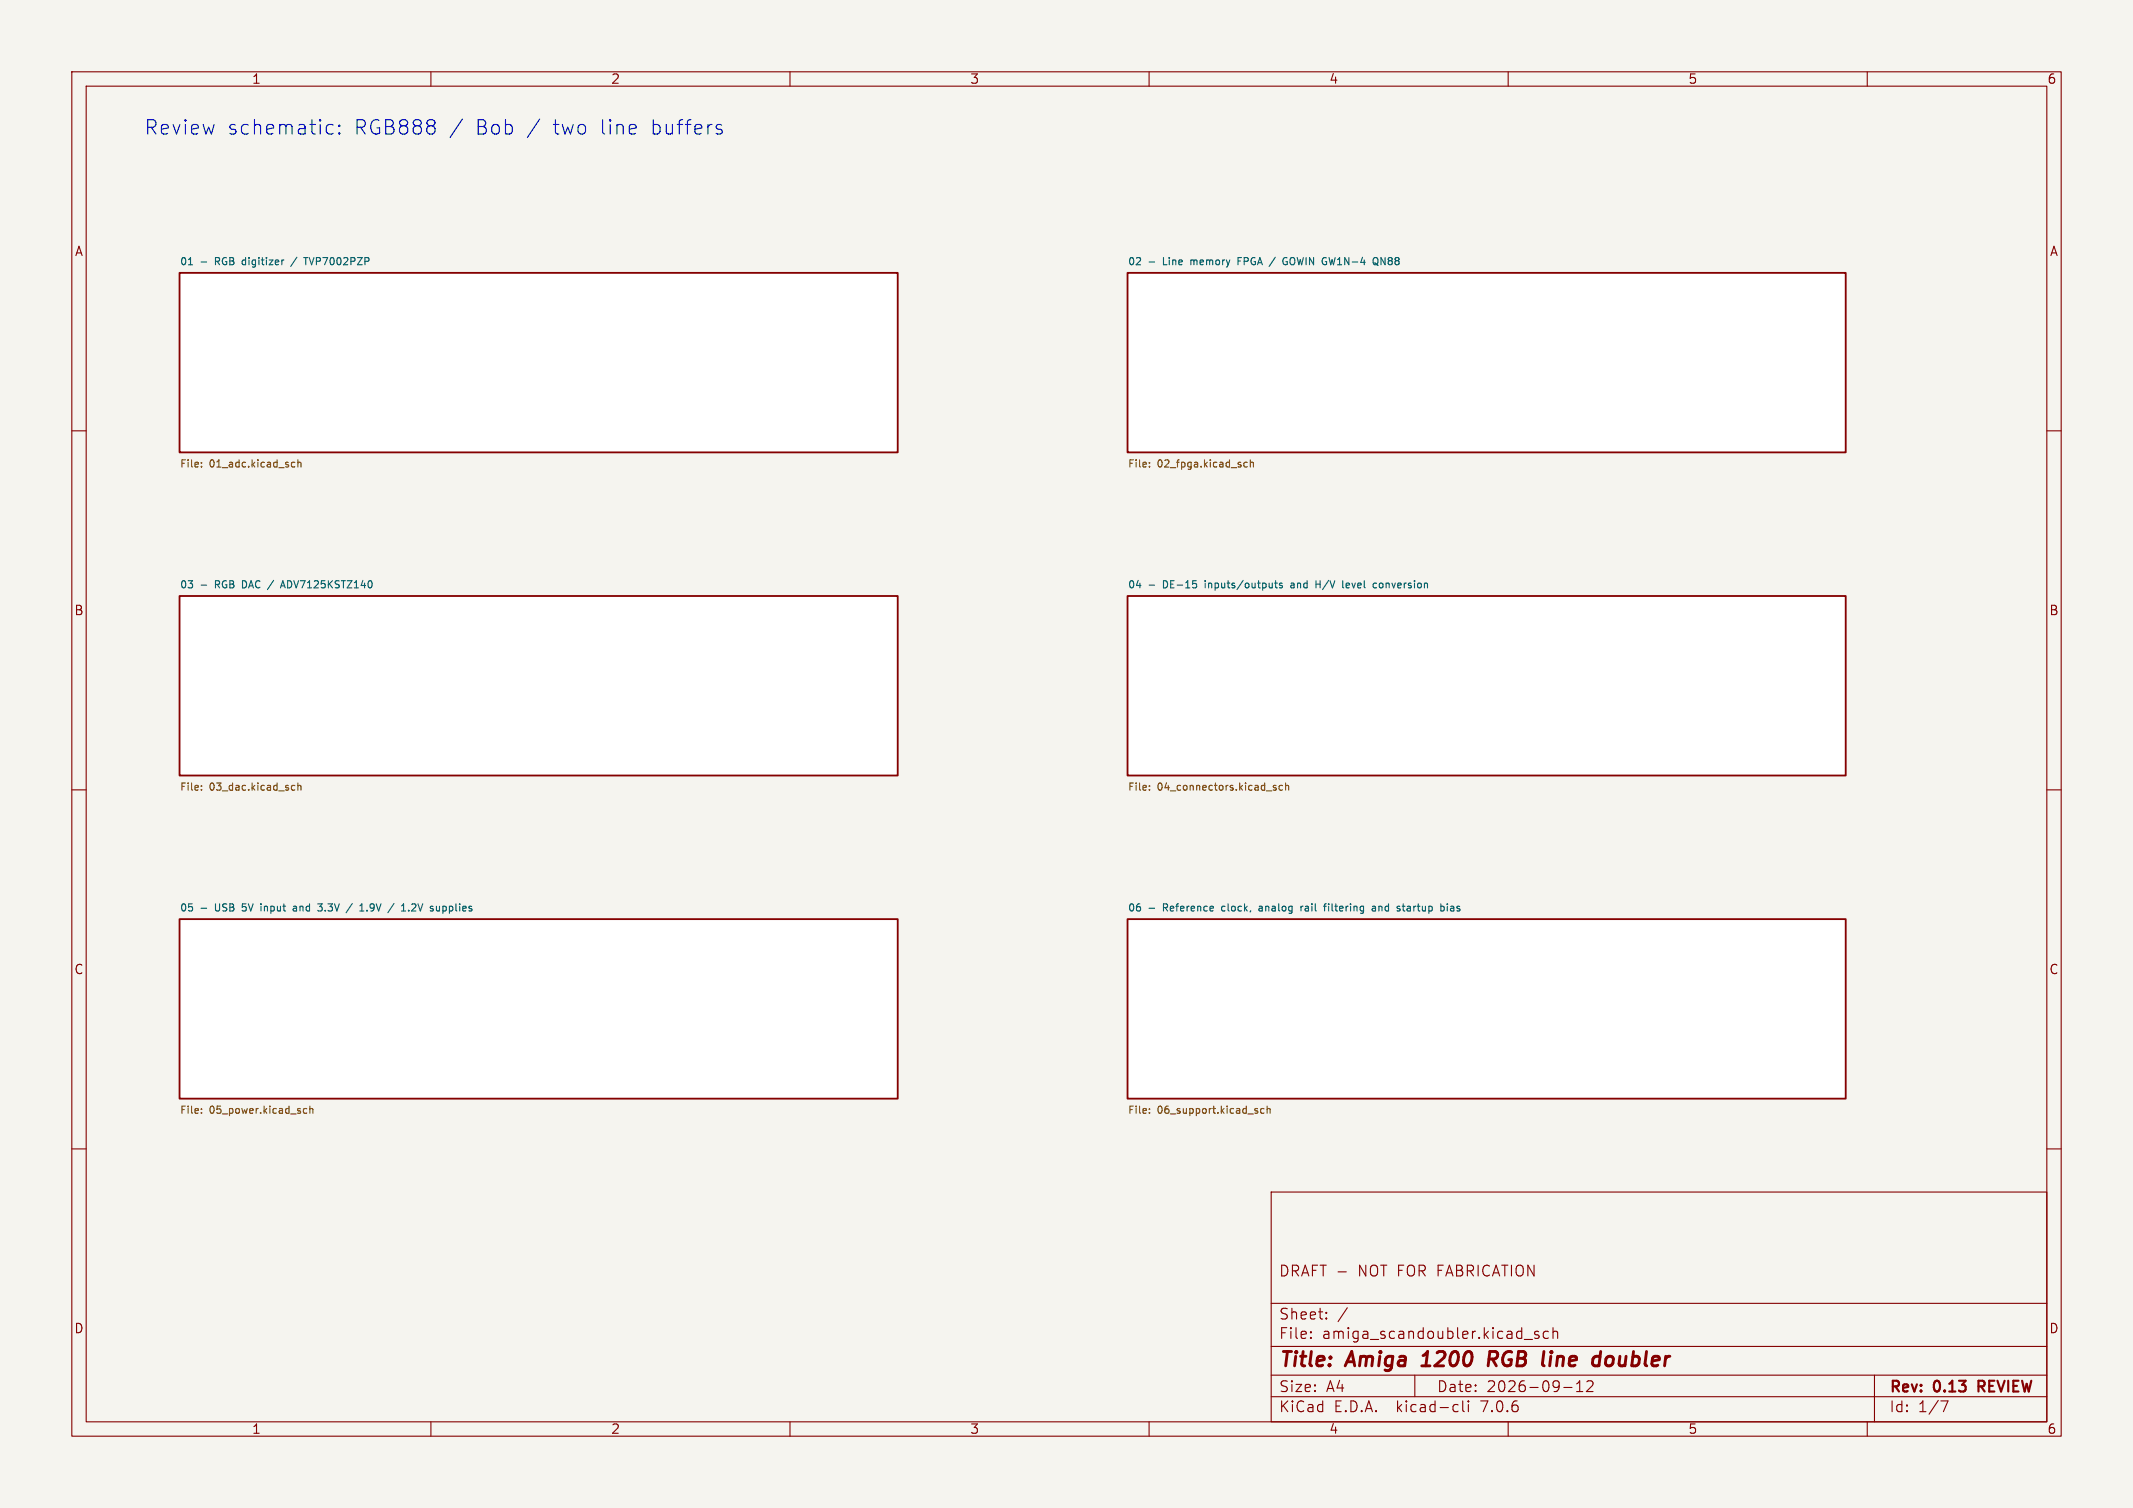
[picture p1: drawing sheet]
<svg xmlns="http://www.w3.org/2000/svg" width="297mm" height="210mm" viewBox="0 0 297 210" stroke-linecap="round" stroke-linejoin="round" font-family="sans-serif">
<path d="M0 0h297v210h-297z" fill="#f5f4ef" stroke="#f5f4ef" stroke-width=".14"/>
<g fill="none" stroke="#840000" stroke-width=".15">
<path d="M10 10h277v190h-277zM12 12h273v186h-273zM60 10v2M110 10v2M160 10v2M210 10v2M260 10v2M10 60h2M285 60h2M10 110h2M285 110h2M10 160h2"/>
<path d="M285 160h2M177 166h108v32h-108zM186.3 177.1h1.2M60 198v2M110 198v2M160 198v2M177 194.5h108M177 191.5h108M177 187.5h108M177 181.5h108M182.5 186.3h.1l-.1 .1M182.5 186.3v.1"/>
<path d="M182.5 185.5v.1M182.5 185.5h.1l-.1 .1M184.7 183.6v.1M184.7 183.6h-.1l.1 .1M184.7 182.8v.1M184.7 182.8h-.1l.1 .1M187.6 182.1l-1.3 2M197 191.5v3M202.6 195.6l.4 .1M203 196.5l-.4 .1M203.7 195.1v1.3l.2 .2M204.5 195.1v.1"/>
<path d="M204.5 195.6v1M204.5 195.1l-.1 .1h.1M210 198v2M212.2 186.5h1.2M214.2 185.5l-.3-.1-.2 .2v.2l.5 .2 .1 .1-.1 .2-.1 .1-.4-.1M215.6 185.5l-.4-.1-.3 .3v.4l.1 .2 .2 .1 .4-.1M216.2 185.5a.37 .37 0 0 1 .7 .1v.8M216.2 184.9v1.5M217.7 193.2h1.2M219.5 193.8h.9M219.5 192.7l.5-.4v1.5M221 192.4l.2-.1 .5 .1a.41 .41 0 0 1 0 .5l-.8 .9h.9"/>
<path d="M260 198v2M261 191.5v6.5M270.2 195.1h1l-.6 1.5"/>
</g>
<path d="M275.5 193.1h.6M276.1 192.3h-.6v1.5" fill="none" stroke="#840000" stroke-width=".3"/>
<path d="M198 190.2h1.1M198.6 188.5l-.5 .3M207.8 189.3l.5 .9M208.2 188.2h-.7l-.3 2M208.3 189.2l-.2 .1h-.8M224.3 188.9a.62 .62 0 0 0-.7 .4l-.1 .5 .1 .2a.52 .52 0 0 0 .8 .1" fill="none" stroke="#840000" stroke-width=".4"/>
<g fill="#fff" stroke="#fff" stroke-width=".14">
<path d="M25 38h100v25h-100z"/>
<path d="M157 38h100v25h-100z"/>
<path d="M25 83h100v25h-100z"/>
<path d="M157 83h100v25h-100z"/>
<path d="M25 128h100v25h-100z"/>
<path d="M157 128h100v25h-100z"/>
</g>
<path d="M25 38h100v25h-100zM157 38h100v25h-100zM25 83h100v25h-100zM157 83h100v25h-100zM25 128h100v25h-100zM157 128h100v25h-100z" fill="none" stroke="#840000" stroke-width=".25"/>
<g fill="none" stroke="#006464" stroke-width=".15">
<path d="M26.2 36.9h.6M33.8 36.3v.5M39.4 36.2h.1M41.3 35.8l-.8 1.3M42.3 35.9h.6M42.6 35.9v1M165.8 36.2v.7M165.9 36.3h-.1M172.4 36.3h.3M172.9 35.9h-.5v1M179.1 36.4h.1v.4h-.4l-.1-.2M179.2 35.9h-.4l-.1 .2"/>
<path d="M191.4 36.6l.3 .2M191.4 35.9a.34 .34 0 0 1 .5 .3v.3l-.2 .3M191.7 36.8l-.3 .1M191.7 36.8l.2 .2M192.3 36.9v-1l.6 1M34 80.9h-.2v1h.2M39.1 81.9l.3-1 .3 1M39.1 81.6h.5M166.1 80.9h.5M166.5 81.3l.1 .1-.1 .4M167.8 80.9v.1M167.8 81.2v.7"/>
<path d="M177.5 81.2h.4M177.6 80.9v.8l.3 .2M178.5 81.3l-.2-.1-.2 .1 .1 .2 .3 .1v.2h-.4M180.1 81.2l-.3 .1M180.1 81.5h-.2l-.2 .1 .1 .2 .3 .1M183.2 80.9v1M183.2 81.3h.6M187 81.7l.1 .2M187.9 81.3l-.3-.1-.2 .1 .1 .5h.4M187.9 81.4l-.5 .1M191.4 81.2l.3 .1M191.7 81.8l-.3 .1"/>
<path d="M192.4 81.2l-.3 .1v.1v.4l.3 .1M33.7 126.8h.1M33.8 125.9v.4M36.3 125.9v.1M40.9 126.3h.3l.1 .6M41.3 126.4l-.3 .1-.2 .1 .2 .3 .3-.1M44.2 125.9h.7l-.4 .4h.3l.1 .4-.2 .2h-.3M49.1 125.8l-.9 1.3M51.1 126.8v.1M57.3 126l.2-.1 .4 .1M57.9 126.3l-.6 .6h.6M61.7 126.3h.4"/>
<path d="M61.7 126.8h.4M61.7 126.2v1M170.2 126.3l-.1 .1 .1 .4M175.6 126.2l-.3 .1M175.7 126.5h-.3l-.1 .1v.2l.4 .1M181.1 126.2v.7M181.4 126.2l-.3 .2M184.3 126.2h.4M184.7 125.9l-.3 .1v.9M185 125.9v.1M185 126.2v.7M191.1 126.3h.4v.6"/>
<path d="M191.5 126.4l-.3 .1-.1 .1 .1 .3 .3-.1M192 126.2v.7M192.1 126.2l-.1 .1M195.2 126.2h.4M195.4 125.9v.8l.2 .2M200.9 126.2l.2 .2v.3l-.2 .2M201.5 125.9v.1M201.5 126.2v.7M202.3 126.2l-.3 .1M202.3 126.5h-.2l-.1 .1v.2l.3 .1"/>
</g>
<g fill="none" stroke="#725600" stroke-width=".15">
<path d="M28.1 64.9v.1M28.1 64.4v.1M40.7 65h.4M40.7 64.4h.4M41.5 64.5l.1-.1h.3v.6M41.5 64v1M160.1 64.9v.1M160.1 64.4v.1M173.2 64.8l.2 .2h.3M173.7 64.4h-.3l-.2 .2M174.1 64.5l.1-.1h.3v.6M174.1 64v1"/>
<path d="M28.1 109.4v.1M28.1 109.9v.1M40.7 110h.4M40.7 109.4h.4M41.5 109v1M41.5 109.5l.1-.1h.3v.6M160.1 109.4v.1M160.1 109.9v.1M177.3 109.6l.4 .2-.1 .2h-.3M177.7 109.4h-.3l-.1 .1M178.6 109.4h-.3l-.2 .2 .1 .4h.4M179 109.5l.1-.1h.3v.6"/>
<path d="M179 109v1M28.1 154.4v.1M28.1 154.9v.1M42.3 154.9l.1 .1h.3M42.7 154.4h-.3l-.1 .1M43.1 154.5l.2-.1h.2l.1 .6M43.1 154v1M160.1 154.4v.1M160.1 154.9v.1M176 154.4h-.3l-.2 .2 .1 .4h.4M176.4 154.5l.2-.1h.2l.1 .6M176.4 154v1"/>
</g>
<path d="M45.6 18.6l.2 .1 .6-.1M45.6 17.4l.2-.1 .6 .1M47.2 18.5l.1 .1-.1 .1M47.2 18.5l-.1 .1 .1 .1M47.2 17.4v.2M47.2 18.5v.2M47.2 17.4l.1 .1-.1 .1M47.2 17.4l-.1 .1 .1 .1M64.4 16.6l-1.7 2.5M100 18l.5 .1 .1 .3-.3 .3h-.4M100 17.3l.5 .1" fill="none" stroke="#0000c2" stroke-width=".15"/>
<g font-size="2.8" fill="#0000c2">
<text x="20" y="19">Review</text>
<text x="31.6" y="19">schematic:</text>
<text x="49.3" y="19">RGB888</text>
<text x="66.2" y="19">Bob</text>
<text x="73.4" y="19">/</text>
<text x="77.1" y="19">two</text>
<text x="83.7" y="19">line</text>
<text x="90.8" y="19">buffers</text>
</g>
<g font-size="2.8" fill="#840000">
<text x="178" y="190.9">Title:</text>
<text x="187.7" y="190.9">Amiga</text>
<text x="198.9" y="190.9">1200</text>
<text x="208.9" y="190.9">RGB</text>
<text x="217.2" y="190.9">line</text>
<text x="225.1" y="190.9">doubler</text>
</g>
<g font-size="2.1" fill="#840000">
<text x="178" y="178">DRAFT -</text>
<text x="189.2" y="178">NOT FOR FABRICATION</text>
<text x="178" y="184">Sheet:</text>
<text x="178" y="186.7">File:</text>
<text x="184.1" y="186.7">amiga_scandoubler.kicad_sch</text>
<text x="178" y="196.9">KiCad</text>
<text x="178" y="194.1">Size:</text>
<text x="184.7" y="194.1">A4</text>
<text x="185.7" y="196.9">E.D.A.</text>
<text x="194.6" y="196.9">kicad-cli</text>
<text x="200" y="194.1">Date:</text>
<text x="206.5" y="196.9">7.0.6</text>
<text x="207" y="194.1">2026-09-12</text>
<text x="263" y="194.3">Rev:</text>
<text x="263" y="196.9">Id:</text>
<text x="267.1" y="196.9">1/7</text>
<text x="269.4" y="194.3">0.13</text>
<text x="276.1" y="194.3">REVIEW</text>
</g>
<g font-size="1.8" fill="#840000">
<text x="35" y="11.9">1</text>
<text x="85" y="11.9">2</text>
<text x="135" y="11.9">3</text>
<text x="185" y="11.9">4</text>
<text x="235" y="11.9">5</text>
<text x="285" y="11.9">6</text>
<text x="10.3" y="35.9">A</text>
<text x="285.3" y="35.9">A</text>
<text x="10.3" y="85.9">B</text>
<text x="285.3" y="85.9">B</text>
<text x="10.3" y="135.9">C</text>
<text x="285.3" y="135.9">C</text>
<text x="10.3" y="185.9">D</text>
<text x="285.3" y="185.9">D</text>
<text x="35" y="199.9">1</text>
<text x="85" y="199.9">2</text>
<text x="135" y="199.9">3</text>
<text x="185" y="199.9">4</text>
<text x="235" y="199.9">5</text>
<text x="285" y="199.9">6</text>
</g>
<g font-size="1.4" fill="#006464">
<text x="25" y="37">01</text>
<text x="27.9" y="37">-</text>
<text x="30.2" y="37">RGB</text>
<text x="34.2" y="37">digitizer</text>
<text x="43.4" y="37">TVP7002PZP</text>
<text x="157" y="37">02</text>
<text x="159.9" y="37">-</text>
<text x="162.2" y="37">Line</text>
<text x="166.2" y="37">memory</text>
<text x="173.1" y="37">FPGA /</text>
<text x="179.9" y="37">GOWIN GW1N-4</text>
<text x="193" y="37">QN88</text>
<text x="25" y="82">03</text>
<text x="27.9" y="82">-</text>
<text x="30.2" y="82">RGB</text>
<text x="34.2" y="82">DAC /</text>
<text x="40.1" y="82">ADV7125KSTZ140</text>
<text x="157" y="82">04</text>
<text x="159.9" y="82">-</text>
<text x="162.2" y="82">DE-15</text>
<text x="168.2" y="82">inputs/outputs</text>
<text x="180.5" y="82">and</text>
<text x="184.2" y="82">H/V</text>
<text x="188.2" y="82">level</text>
<text x="192.7" y="82">conversion</text>
<text x="25" y="127">05</text>
<text x="27.9" y="127">-</text>
<text x="30.2" y="127">USB</text>
<text x="34.2" y="127">5V</text>
<text x="37" y="127">input</text>
<text x="41.8" y="127">and</text>
<text x="45.5" y="127">3.3V</text>
<text x="49.8" y="127">/</text>
<text x="51.9" y="127">1.9V</text>
<text x="56.1" y="127">/</text>
<text x="58.2" y="127">1.2V</text>
<text x="62.4" y="127">supplies</text>
<text x="157" y="127">06</text>
<text x="159.9" y="127">-</text>
<text x="162.2" y="127">Reference</text>
<text x="170.6" y="127">clock,</text>
<text x="176" y="127">analog</text>
<text x="182.1" y="127">rail</text>
<text x="185.6" y="127">filtering</text>
<text x="192.6" y="127">and</text>
<text x="196.3" y="127">startup</text>
<text x="202.6" y="127">bias</text>
</g>
<g font-size="1.4" fill="#725600">
<text x="25" y="65.5">File:</text>
<text x="29.2" y="65.5">01_adc.kicad_sch</text>
<text x="157" y="65.5">File:</text>
<text x="161.2" y="65.5">02_fpga.kicad_sch</text>
<text x="25" y="110.5">File:</text>
<text x="29.2" y="110.5">03_dac.kicad_sch</text>
<text x="157" y="110.5">File:</text>
<text x="161.2" y="110.5">04_connectors.kicad_sch</text>
<text x="25" y="155.5">File:</text>
<text x="29.2" y="155.5">05_power.kicad_sch</text>
<text x="157" y="155.5">File:</text>
<text x="161.2" y="155.5">06_support.kicad_sch</text>
</g>
</svg>
